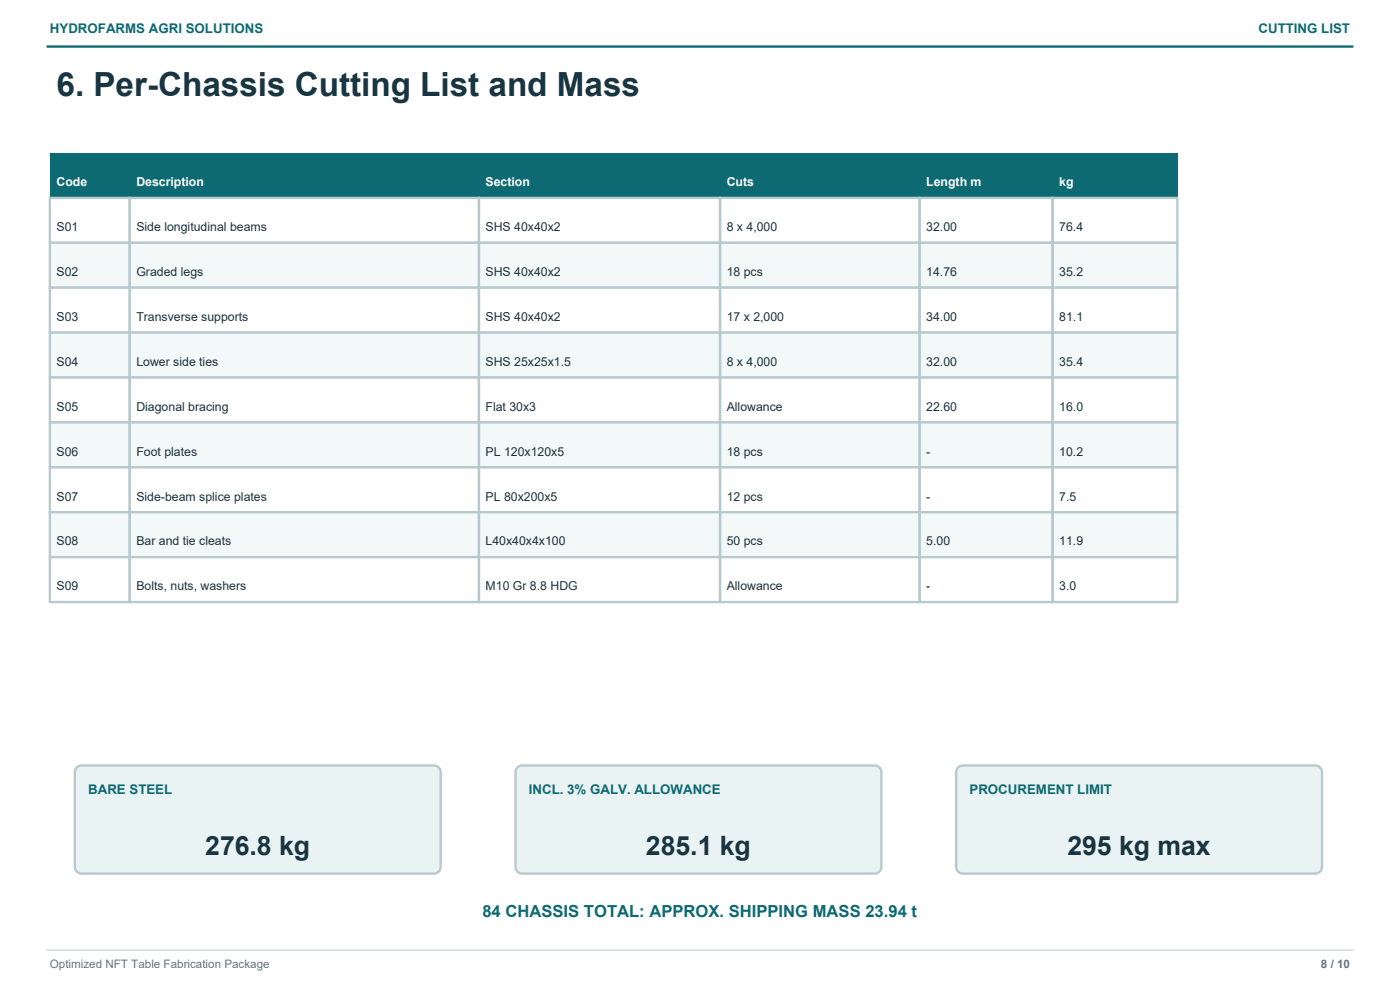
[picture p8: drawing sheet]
<svg xmlns="http://www.w3.org/2000/svg" width="297mm" height="210mm" viewBox="0 0 297 210" stroke-linecap="round" stroke-linejoin="round" font-family="sans-serif">
<path d="M9.9 9.9h277.2" fill="none" stroke="#0d6a72" stroke-width=".49"/>
<path d="M10.6 32.5h239.2v9.5h-239.2z" fill-rule="evenodd" fill="#0d6a72"/>
<path d="M10.6 42h239.2v9.5h-239.2z" fill-rule="evenodd" fill="#fff"/>
<path d="M10.6 42h16.9v9.5h-16.9zM27.5 42h74.1v9.5h-74.1zM101.6 42h51.2v9.5h-51.2zM152.8 42h42.3v9.5h-42.3zM195.1 42h28.2v9.5h-28.2zM223.3 42h26.5v9.5h-26.5z" fill="none" stroke="#b8c9cd" stroke-width=".49"/>
<path d="M10.6 51.5h239.2v9.5h-239.2z" fill-rule="evenodd" fill="#f3f8f8"/>
<path d="M10.6 51.5h16.9v9.5h-16.9zM27.5 51.5h74.1v9.5h-74.1zM101.6 51.5h51.2v9.5h-51.2zM152.8 51.5h42.3v9.5h-42.3zM195.1 51.5h28.2v9.5h-28.2zM223.3 51.5h26.5v9.5h-26.5z" fill="none" stroke="#b8c9cd" stroke-width=".49"/>
<path d="M10.6 61h239.2v9.6h-239.2z" fill-rule="evenodd" fill="#fff"/>
<path d="M10.6 61h16.9v9.6h-16.9zM27.5 61h74.1v9.6h-74.1zM101.6 61h51.2v9.6h-51.2zM152.8 61h42.3v9.6h-42.3zM195.1 61h28.2v9.6h-28.2zM223.3 61h26.5v9.6h-26.5z" fill="none" stroke="#b8c9cd" stroke-width=".49"/>
<path d="M10.6 70.6h239.2v9.5h-239.2z" fill-rule="evenodd" fill="#f3f8f8"/>
<path d="M10.6 70.6h16.9v9.5h-16.9zM27.5 70.6h74.1v9.5h-74.1zM101.6 70.6h51.2v9.5h-51.2zM152.8 70.6h42.3v9.5h-42.3zM195.1 70.6h28.2v9.5h-28.2zM223.3 70.6h26.5v9.5h-26.5z" fill="none" stroke="#b8c9cd" stroke-width=".49"/>
<path d="M10.6 80.1h239.2v9.5h-239.2z" fill-rule="evenodd" fill="#fff"/>
<path d="M10.6 80.1h16.9v9.5h-16.9zM27.5 80.1h74.1v9.5h-74.1zM101.6 80.1h51.2v9.5h-51.2zM152.8 80.1h42.3v9.5h-42.3zM195.1 80.1h28.2v9.5h-28.2zM223.3 80.1h26.5v9.5h-26.5z" fill="none" stroke="#b8c9cd" stroke-width=".49"/>
<path d="M10.6 89.6h239.2v9.5h-239.2z" fill-rule="evenodd" fill="#f3f8f8"/>
<path d="M10.6 89.6h16.9v9.5h-16.9zM27.5 89.6h74.1v9.5h-74.1zM101.6 89.6h51.2v9.5h-51.2zM152.8 89.6h42.3v9.5h-42.3zM195.1 89.6h28.2v9.5h-28.2zM223.3 89.6h26.5v9.5h-26.5z" fill="none" stroke="#b8c9cd" stroke-width=".49"/>
<path d="M10.6 99.1h239.2v9.6h-239.2z" fill-rule="evenodd" fill="#fff"/>
<path d="M10.6 99.1h16.9v9.6h-16.9zM27.5 99.1h74.1v9.6h-74.1zM101.6 99.1h51.2v9.6h-51.2zM152.8 99.1h42.3v9.6h-42.3zM195.1 99.1h28.2v9.6h-28.2zM223.3 99.1h26.5v9.6h-26.5z" fill="none" stroke="#b8c9cd" stroke-width=".49"/>
<path d="M10.6 108.7h239.2v9.5h-239.2z" fill-rule="evenodd" fill="#f3f8f8"/>
<path d="M10.6 108.7h16.9v9.5h-16.9zM27.5 108.7h74.1v9.5h-74.1zM101.6 108.7h51.2v9.5h-51.2zM152.8 108.7h42.3v9.5h-42.3zM195.1 108.7h28.2v9.5h-28.2zM223.3 108.7h26.5v9.5h-26.5z" fill="none" stroke="#b8c9cd" stroke-width=".49"/>
<path d="M10.6 118.2h239.2v9.5h-239.2z" fill-rule="evenodd" fill="#fff"/>
<path d="M10.6 118.2h16.9v9.5h-16.9zM27.5 118.2h74.1v9.5h-74.1zM101.6 118.2h51.2v9.5h-51.2zM152.8 118.2h42.3v9.5h-42.3zM195.1 118.2h28.2v9.5h-28.2zM223.3 118.2h26.5v9.5h-26.5z" fill="none" stroke="#b8c9cd" stroke-width=".49"/>
<g fill="#eaf3f4" stroke="#b8c9cd" stroke-width=".49">
<path d="M16.5 162.6l.8-.2h74.8a1.41 1.41 0 0 1 1.4 1.4v20.1a1.41 1.41 0 0 1-1.4 1.4h-74.8a1.41 1.41 0 0 1-1.4-1.4v-20.1v-.5z" fill-rule="evenodd"/>
<path d="M109.9 162.6l.9-.2h74.8a1.41 1.41 0 0 1 1.4 1.4v20.1a1.41 1.41 0 0 1-1.4 1.4h-74.8a1.41 1.41 0 0 1-1.4-1.4v-20.1v-.5z" fill-rule="evenodd"/>
<path d="M203.1 163l.7-.6h.5h74.7a1.41 1.41 0 0 1 1.5 1.4v20.1a1.41 1.41 0 0 1-1.5 1.4h-74.7a1.41 1.41 0 0 1-1.5-1.4v-20.1z" fill-rule="evenodd"/>
</g>
<path d="M9.9 201.5h277.2" fill="none" stroke="#b8c9cd" stroke-width=".21"/>
<text font-size="7.1" fill="#173543" x="12" y="20.5">6. Per-Chassis Cutting List and Mass</text>
<g font-size="5.6" fill="#173543">
<text x="43.5" y="181.4">276.8 kg</text>
<text x="137" y="181.4">285.1 kg</text>
<text x="226.4" y="181.4">295 kg max</text>
</g>
<text font-size="3.5" fill="#0d6a72" x="102.3" y="194.5">84 CHASSIS TOTAL: APPROX. SHIPPING MASS 23.94 t</text>
<g font-size="2.8" fill="#0d6a72">
<text x="10.6" y="7.1">HYDROFARMS AGRI SOLUTIONS</text>
<text x="267" y="7.1">CUTTING LIST</text>
<text x="18.7" y="168.4">BARE STEEL</text>
<text x="112.2" y="168.4">INCL. 3% GALV. ALLOWANCE</text>
<text x="205.7" y="168.4">PROCUREMENT LIMIT</text>
</g>
<g font-size="2.6" fill="#fff">
<text x="12" y="39.5">Code</text>
<text x="28.9" y="39.5">Description</text>
<text x="103" y="39.5">Section</text>
<text x="154.2" y="39.5">Cuts</text>
<text x="196.5" y="39.5">Length m</text>
<text x="224.7" y="39.5">kg</text>
</g>
<g font-size="2.6" fill="#203239">
<text x="12" y="49">S01</text>
<text x="28.9" y="49">Side longitudinal beams</text>
<text x="103" y="49">SHS 40x40x2</text>
<text x="154.2" y="49">8 x 4,000</text>
<text x="196.5" y="49">32.00</text>
<text x="224.7" y="49">76.4</text>
<text x="12" y="58.6">S02</text>
<text x="28.9" y="58.6">Graded legs</text>
<text x="103" y="58.6">SHS 40x40x2</text>
<text x="154.2" y="58.6">18 pcs</text>
<text x="196.5" y="58.6">14.76</text>
<text x="224.7" y="58.6">35.2</text>
<text x="12" y="68.1">S03</text>
<text x="28.9" y="68.1">Transverse supports</text>
<text x="103" y="68.1">SHS 40x40x2</text>
<text x="154.2" y="68.1">17 x 2,000</text>
<text x="196.5" y="68.1">34.00</text>
<text x="224.7" y="68.1">81.1</text>
<text x="12" y="77.6">S04</text>
<text x="28.9" y="77.6">Lower side ties</text>
<text x="103" y="77.6">SHS 25x25x1.5</text>
<text x="154.2" y="77.6">8 x 4,000</text>
<text x="196.5" y="77.6">32.00</text>
<text x="224.7" y="77.6">35.4</text>
<text x="12" y="87.1">S05</text>
<text x="28.9" y="87.1">Diagonal bracing</text>
<text x="103" y="87.1">Flat 30x3</text>
<text x="154.2" y="87.1">Allowance</text>
<text x="196.5" y="87.1">22.60</text>
<text x="224.7" y="87.1">16.0</text>
<text x="12" y="96.7">S06</text>
<text x="28.9" y="96.7">Foot plates</text>
<text x="103" y="96.7">PL 120x120x5</text>
<text x="154.2" y="96.7">18 pcs</text>
<text x="196.5" y="96.7">-</text>
<text x="224.7" y="96.7">10.2</text>
<text x="12" y="106.2">S07</text>
<text x="28.9" y="106.2">Side-beam splice plates</text>
<text x="103" y="106.2">PL 80x200x5</text>
<text x="154.2" y="106.2">12 pcs</text>
<text x="196.5" y="106.2">-</text>
<text x="224.7" y="106.2">7.5</text>
<text x="12" y="115.7">S08</text>
<text x="28.9" y="115.7">Bar and tie cleats</text>
<text x="103" y="115.7">L40x40x4x100</text>
<text x="154.2" y="115.7">50 pcs</text>
<text x="196.5" y="115.7">5.00</text>
<text x="224.7" y="115.7">11.9</text>
<text x="12" y="125.2">S09</text>
<text x="28.9" y="125.2">Bolts, nuts, washers</text>
<text x="103" y="125.2">M10 Gr 8.8 HDG</text>
<text x="154.2" y="125.2">Allowance</text>
<text x="196.5" y="125.2">-</text>
<text x="224.7" y="125.2">3.0</text>
</g>
<g font-size="2.5" fill="#65777c">
<text x="10.6" y="205.4">Optimized NFT Table Fabrication Package</text>
<text x="280.2" y="205.4">8 / 10</text>
</g>
</svg>
